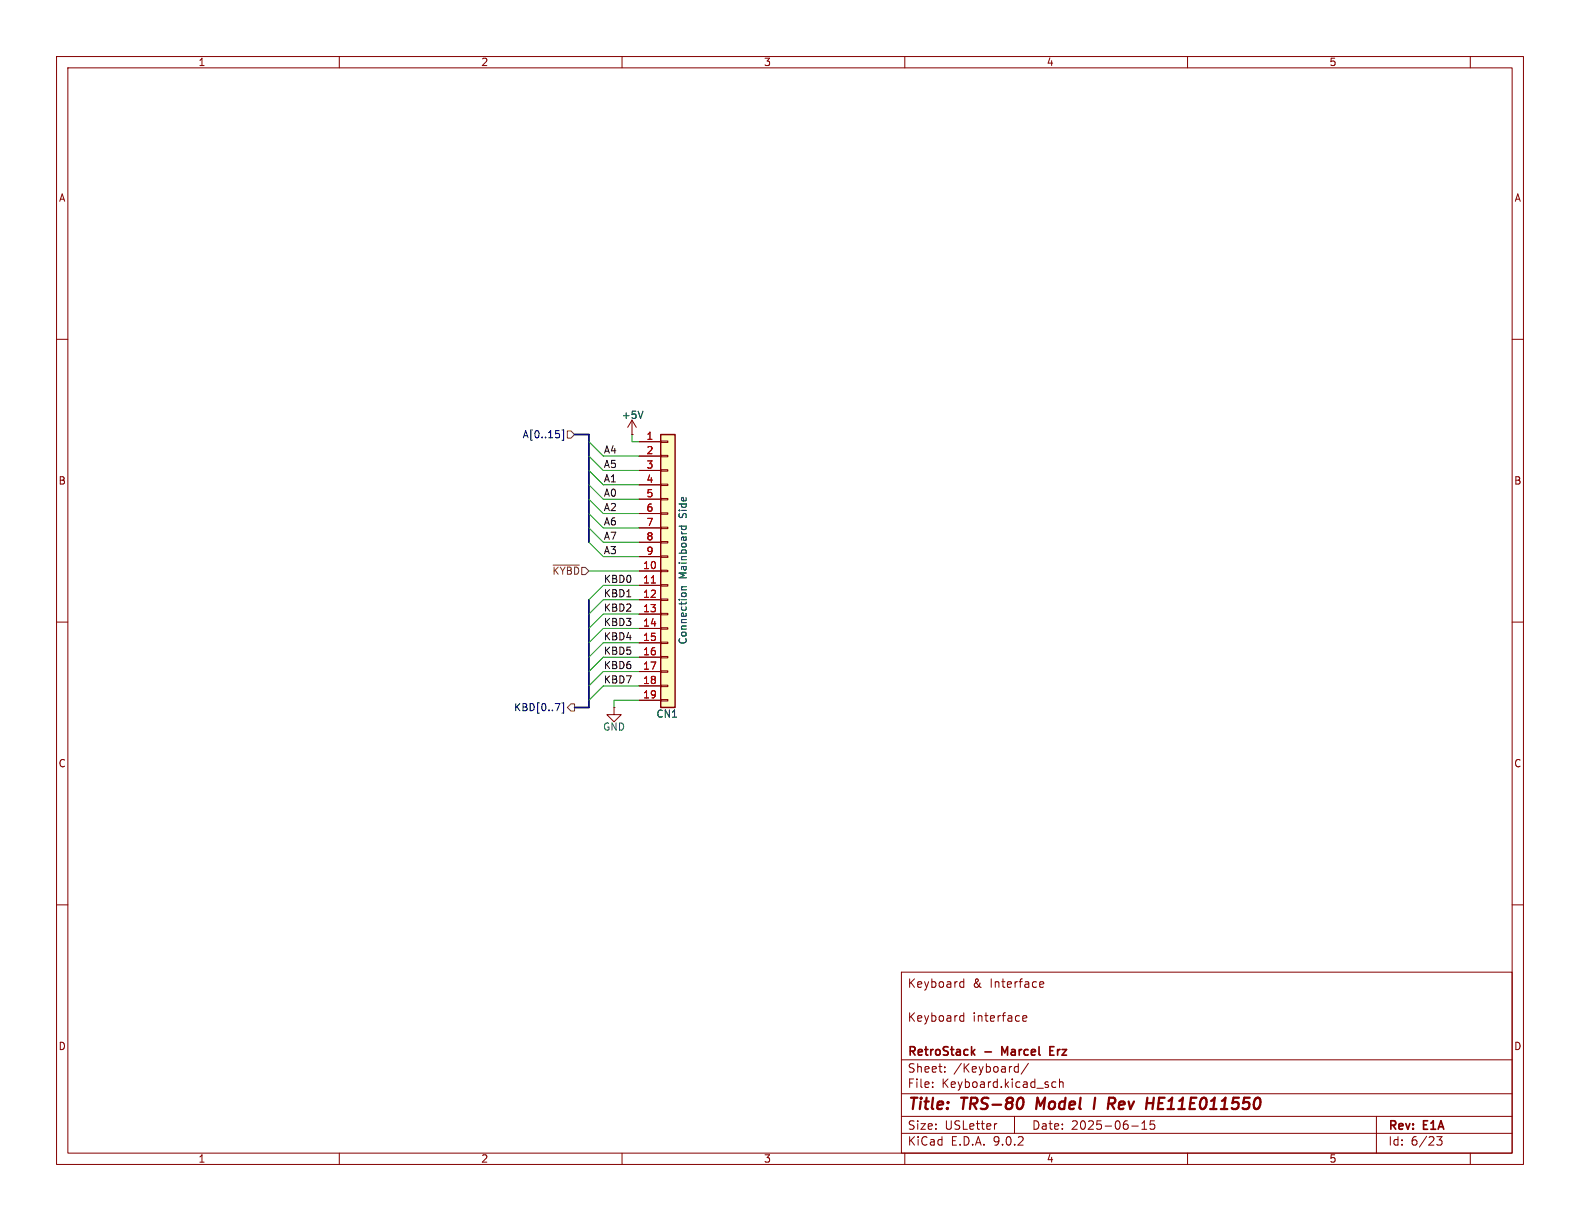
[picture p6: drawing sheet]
<svg xmlns="http://www.w3.org/2000/svg" width="279mm" height="216mm" viewBox="0 0 279 216" stroke-linecap="round" stroke-linejoin="round" font-family="sans-serif">
<g fill="none" stroke="#840000" stroke-width=".18">
<path d="M10 10h259.4v195.9h-259.4zM12 12h255.4v191.9h-255.4zM60 10v2M110 10v2M160 10v2M210 10v2M260 10v2M10 60h2M267.4 60h2M10 110h2M267.4 110h2M10 160h2"/>
<path d="M159.4 171.9h108v32h-108zM169.9 179.7h.5M169.9 174.5h.5M169.9 173.7h.5M170.4 173.1v1.5M170.4 179.1v1.5M183.9 174.4l.2 .2 .4-.1M183.9 173.8l.2-.2h.3l.2 .2v.1l-.7 .2M267.4 160h2M159.4 197.4h108M159.4 193.4h108M159.4 187.4h108"/>
<path d="M164.9 192.1v.2M164.9 191.4v.1M167.1 189.4v.2M167.1 188.7v.1M169.9 180.5h.5M176.3 198.7l-.3 .1M179.4 197.4v3M179.4 189.4l.2 .2 .5-.1M180.1 188.1v1.5M180.1 188.7l-.5-.1-.2 .1M180.9 180.1l.7-.2-.1-.2-.4-.1-.2 .2v.7h.6M181.9 188l-1.3 1.9"/>
<path d="M186.7 191.4l-.4-.1-.3 .3v.4l.1 .2h.6M187.4 191.4l.2-.1 .3 .1 .1 .9M187.4 190.8v1.5M200.1 199.1h1.2M201.9 199.7h.9M201.9 198.6l.5-.4v1.5M204.1 198.2h-.7v.7l.2-.1h.5l.1 .2-.1 .5-.2 .2-.5-.2M243.4 197.4v6.5M60 203.9v2M110 203.9v2M159.4 200.4h108M160 203.9v2"/>
<path d="M210 203.9v2M254.1 201h.9l-.5 .6 .4 .1v.6l-.2 .2-.6-.1M260 203.9v2"/>
</g>
<path d="M180.8 194.2a1.31 1.31 0 0 1 0 1.5M183.5 194.1l-.3 2M193.7 194.1l-.3 2M197.1 194.2a.53 .53 0 0 1 0 .8M204.9 195.1h.6M205.9 194.1h-.9l-.3 2h1" fill="none" stroke="#840000" stroke-width=".4"/>
<path d="M172 186l.4 .6M172.4 185.6l-.6 .5M177.7 186.1l-.5-1v1.5M185.7 185.8h.5M186.4 185.1h-.7v1.5h.7" fill="none" stroke="#840000" stroke-width=".3"/>
<path d="M116.8 76.8h2.6v48.3h-2.6z" fill="#ffffc2"/>
<path d="M116.8 76.8h2.6v48.3h-2.6z" fill="none" stroke="#840000" stroke-width=".25"/>
<g fill="none" stroke="#840000" stroke-width=".18">
<path d="M111.8 76.8h.1M111.8 74.3l-.8 1.3M111.8 74.3l.7 1.3M111.8 74.3v2.5M113 78.1h3.8M116.8 78h1.3v.2h-1.3zM113 80.6h3.8M113 83.2h3.8M113 85.7h3.8M113 88.3h3.8M113 90.8h3.8M113 93.3h3.8"/>
<path d="M113 95.9h3.8M113 98.4h3.8M116.8 80.5h1.3v.3h-1.3zM116.8 83.1h1.3v.2h-1.3zM116.8 85.6h1.3v.3h-1.3zM116.8 88.1h1.3v.3h-1.3zM116.8 90.7h1.3v.2h-1.3zM116.8 93.2h1.3v.3h-1.3zM116.8 95.8h1.3v.2h-1.3zM116.8 98.3h1.3v.3h-1.3zM113 101h3.8M113 103.5h3.8"/>
<path d="M113 106h3.8M113 108.6h3.8M113 111.1h3.8M113 113.7h3.8M113 116.2h3.8M113 118.7h3.8M116.8 100.8h1.3v.3h-1.3zM116.8 103.4h1.3v.2h-1.3zM116.8 105.9h1.3v.3h-1.3zM116.8 108.5h1.3v.2h-1.3zM116.8 111h1.3v.3h-1.3zM116.8 113.5h1.3v.3h-1.3z"/>
<path d="M116.8 116.1h1.3v.2h-1.3zM116.8 118.6h1.3v.3h-1.3zM108.6 125.1v1.3h1.3l-1.3 1.2-1.3-1.2h1.3M108.6 125.1h.1M113 121.3h3.8M113 123.8h3.8M116.8 121.2h1.3v.2h-1.3zM116.8 123.7h1.3v.3h-1.3z"/>
</g>
<path d="M115.2 103.1h.7" fill="none" stroke="#a90000" stroke-width=".18"/>
<path d="M113.7 72.7l-.4 1.3M120.1 93h1.3M120.6 93v.5M121.3 93v.5M120.5 104.3h.9M121.4 103.7l-.8 .1-.1 .3 .1 .2" fill="none" stroke="#006464" stroke-width=".18"/>
<path d="M98.9 76.7v.6M99.4 76h.3v1.8h-.3M98.2 124.4h.8l-.5 1.3M99.4 124.3h.3v1.8h-.3" fill="none" stroke="#000084" stroke-width=".18"/>
<path d="M100.3 76.2h.7l.6 .6-.6 .7h-.7zM97.8 99.9h4.7M100.3 125.1l.7-.6h.6v1.2h-.6z" fill="none" stroke="#725600" stroke-width=".18"/>
<path d="M101.6 76.8h2.5v19.1M104.1 106v19.1h-2.5" fill="none" stroke="#000084" stroke-width=".3"/>
<g fill="none" stroke="#009600" stroke-width=".18">
<path d="M104.1 78.1l2.6 2.5h6.3M111.8 76.8v1.3h1.2M104.1 90.8l2.6 2.5h6.3M104.1 88.3l2.6 2.5h6.3M104.1 85.7l2.6 2.6h6.3M104.1 93.3l2.6 2.6h6.3M104.1 80.6l2.6 2.6h6.3M104.1 83.2l2.6 2.5h6.3M104.1 95.9l2.6 2.5h6.3M104.1 101h8.9M113 103.5h-6.3l-2.6 2.5M113 106h-6.3l-2.6 2.6"/>
<path d="M113 108.6h-6.3l-2.6 2.5M113 116.2h-6.3l-2.6 2.5M113 118.7h-6.3l-2.6 2.6M113 111.1h-6.3l-2.6 2.6M113 113.7h-6.3l-2.6 2.5M113 123.8h-4.4v1.3M113 121.3h-6.3l-2.6 2.5"/>
</g>
<g font-size="2.8" fill="#840000">
<text x="160.4" y="196.8">Title:</text>
<text x="170.1" y="196.8">TRS-80</text>
<text x="184.1" y="196.8">Model</text>
<text x="195.1" y="196.8">I</text>
<text x="198.4" y="196.8">Rev</text>
<text x="205.9" y="196.8">HE11E011550</text>
</g>
<g font-size="2.1" fill="#840000">
<text x="160.4" y="174.9">Keyboard</text>
<text x="172" y="174.9">&amp;</text>
<text x="175.1" y="174.9">Interface</text>
<text x="160.4" y="180.9">Keyboard</text>
<text x="172" y="180.9">interface</text>
<text x="160.4" y="189.9">Sheet:</text>
<text x="160.4" y="187.1">RetroStack</text>
<text x="168.6" y="189.9">/Keyboard/</text>
<text x="174.2" y="187.1">-</text>
<text x="177.8" y="187.1">Marcel</text>
<text x="186.9" y="187.1">Erz</text>
<text x="160.4" y="192.6">File:</text>
<text x="166.5" y="192.6">Keyboard.kicad_sch</text>
<text x="160.4" y="202.8">KiCad</text>
<text x="160.4" y="200">Size:</text>
<text x="167.1" y="200">USLetter</text>
<text x="168.1" y="202.8">E.D.A.</text>
<text x="175.7" y="202.8">9.0.2</text>
<text x="182.4" y="200">Date:</text>
<text x="189.4" y="200">2025-06-15</text>
<text x="245.4" y="200.2">Rev:</text>
<text x="245.4" y="202.8">Id:</text>
<text x="249.5" y="202.8">6/23</text>
<text x="251.8" y="200.2">E1A</text>
</g>
<g font-size="1.8" fill="#840000">
<text x="35" y="11.9">1</text>
<text x="85" y="11.9">2</text>
<text x="135" y="11.9">3</text>
<text x="185" y="11.9">4</text>
<text x="235" y="11.9">5</text>
<text x="10.3" y="35.9">A</text>
<text x="267.7" y="35.9">A</text>
<text x="10.3" y="85.9">B</text>
<text x="267.7" y="85.9">B</text>
<text x="10.3" y="135.9">C</text>
<text x="267.7" y="135.9">C</text>
<text x="10.3" y="185.9">D</text>
<text x="267.7" y="185.9">D</text>
<text x="35" y="205.8">1</text>
<text x="85" y="205.8">2</text>
<text x="135" y="205.8">3</text>
<text x="185" y="205.8">4</text>
<text x="235" y="205.8">5</text>
</g>
<g font-size="1.8" fill="#000084">
<text x="92.3" y="77.7">A[0..15]</text>
<text x="90.8" y="126">KBD[0..7]</text>
</g>
<g font-size="1.8" fill="#006464">
<text x="109.9" y="74.3">+5V</text>
<text x="121.6" y="91.5" transform="rotate(-90 121.6 91.5)">Side</text>
<text x="121.6" y="102.4" transform="rotate(-90 121.6 102.4)">Mainboard</text>
<text x="121.6" y="114.1" transform="rotate(-90 121.6 114.1)">Connection</text>
<text x="106.5" y="129.4">GND</text>
<text x="116" y="127.1">CN1</text>
</g>
<g font-size="1.8" fill="#a90000">
<text x="114.2" y="77.9">1</text>
<text x="114.2" y="80.4">2</text>
<text x="114.2" y="82.9">3</text>
<text x="114.2" y="85.5">4</text>
<text x="114.2" y="88">5</text>
<text x="114.2" y="90.6">6</text>
<text x="114.2" y="93.1">7</text>
<text x="114.2" y="95.6">8</text>
<text x="113.6" y="100.7">10</text>
<text x="114.2" y="98.2">9</text>
<text x="113.6" y="103.3">11</text>
<text x="113.6" y="105.8">12</text>
<text x="113.6" y="108.3">13</text>
<text x="113.6" y="110.9">14</text>
<text x="113.6" y="113.4">15</text>
<text x="113.6" y="116">16</text>
<text x="113.6" y="118.5">17</text>
<text x="113.6" y="121">18</text>
<text x="113.6" y="123.6">19</text>
</g>
<g font-size="1.8" fill="#0f0f0f">
<text x="106.7" y="80.3">A4</text>
<text x="106.7" y="82.8">A5</text>
<text x="106.7" y="85.4">A1</text>
<text x="106.7" y="87.9">A0</text>
<text x="106.7" y="95.5">A7</text>
<text x="106.7" y="90.5">A2</text>
<text x="106.7" y="93">A6</text>
<text x="106.7" y="98.1">A3</text>
<text x="106.7" y="105.7">KBD1</text>
<text x="106.7" y="103.2">KBD0</text>
<text x="106.7" y="108.2">KBD2</text>
<text x="106.7" y="110.8">KBD3</text>
<text x="106.7" y="113.3">KBD4</text>
<text x="106.7" y="118.4">KBD6</text>
<text x="106.7" y="115.9">KBD5</text>
<text x="106.7" y="120.9">KBD7</text>
</g>
<text font-size="1.8" fill="#725600" x="97.6" y="101.8">~{KYBD}</text>
</svg>
